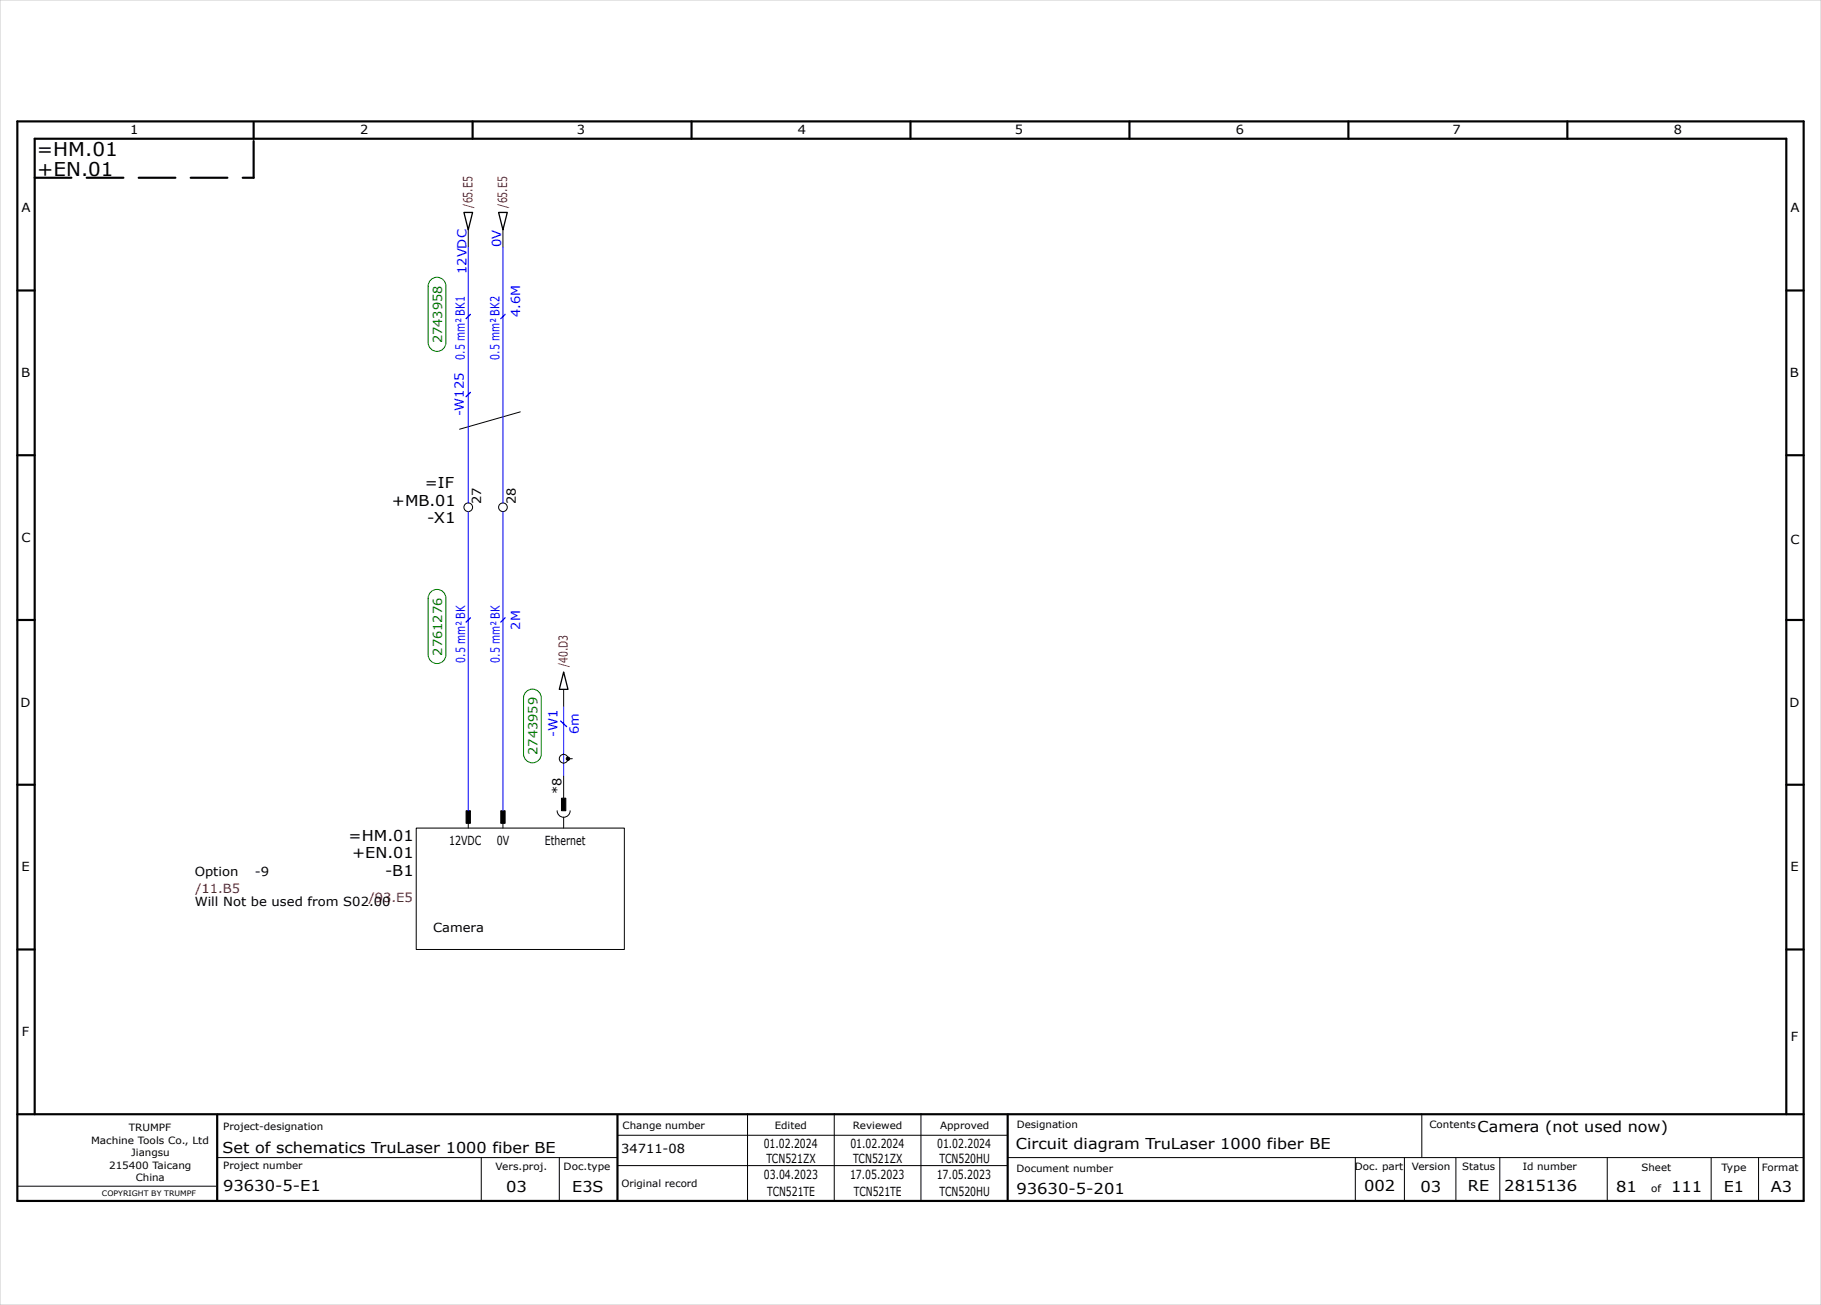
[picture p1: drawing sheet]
<svg xmlns="http://www.w3.org/2000/svg" width="420mm" height="301mm" viewBox="0 0 420 301" stroke-linecap="round" stroke-linejoin="round" font-family="sans-serif">
<g fill="none" stroke="#000" stroke-width=".5">
<path d="M4 28h412v249h-412zM58.5 28.2v3.8M109 28v4M159.5 28v4M210 28v4M260.5 28v4M311 28v4M361.5 28v4M4 67h4M412 67h4M4 105h4M412 105h4"/>
<path d="M4 143h4M412 143h4M4 181h4M412 181h4M4 219h4M412 219h4M4 257h412M8 257v-225h404v225M50.1 257.1v19.8M142.4 257.2v19.8M232.4 257.1v19.7"/>
</g>
<g fill="none" stroke="#000" stroke-width=".23">
<path d="M108 53v4M116 53v4M120 95l-14 4M130 159v4M130 179v5M131 175h1M96 191h48v28h-48zM108 189v2M116 189v2M128.5 187a1.5 1.5 0 0 0 1.5 1.5 1.5 1.5 0 0 0 1.5-1.5M130 188.5v2.5M172.4 256.9v20"/>
<path d="M192.4 256.9v20M212.4 256.9v20M327.9 256.9v10M4.1 273.6h45.7M50.1 267h92.2M111 267v10M129 267v10M142.4 261.9h90M142.4 268.9h90M232.5 267h183.5M312.6 267v10M323.9 267.1v10"/>
<path d="M335.8 267.1v10M345.9 267v10.1M370.7 267v9.8M394.7 267.1v10M405.6 267v10"/>
<circle cx="108" cy="117" r="1"/>
<circle cx="116" cy="117" r="1"/>
</g>
<path d="M8 41h50.5M58.5 41v-8.8" fill="none" stroke="#000" stroke-width=".5" stroke-dasharray="8.5 3.5"/>
<path d="M0 0h420v301h-420z" fill="none" stroke="#c9c9c9" stroke-width=".23"/>
<path d="M107 49h2l-1 4zM115 49h2l-1 4zM130 155l1 4h-2z" fill="none" stroke="#000" stroke-width=".3"/>
<path d="M108 57v59M116 57v59M108 118v69M116 118v69M130 163v16" fill="none" stroke="#00f" stroke-width=".23"/>
<g fill="#000" stroke="#000" stroke-width=".23">
<path d="M107.5 187h1v2.9h-1z" fill-rule="evenodd"/>
<path d="M115.5 187h1v2.9h-1z" fill-rule="evenodd"/>
<path d="M129.5 184.1h1v2.9h-1z" fill-rule="evenodd"/>
<circle cx="131" cy="175" r=".4"/>
</g>
<circle cx="130" cy="175" r="1" fill="none" stroke="#000" stroke-width=".23" stroke-dasharray="8.5 3.5"/>
<g fill="#fff" stroke="#008000" stroke-width=".23">
<path d="M121.4 159.6a2.05 2.05 0 0 1 2.2-.5 2.05 2.05 0 0 1 1.3 1.9v12.9a2.05 2.05 0 0 1-2.1 2.1 2.05 2.05 0 0 1-2.1-2.1v-12.9l.1-.5z" fill-rule="evenodd"/>
<path d="M99.4 136.6a2.05 2.05 0 0 1 2.2-.5 2.05 2.05 0 0 1 1.2 1.9v13a2.05 2.05 0 0 1-2 2 2.05 2.05 0 0 1-2.1-2v-13l.1-.5z" fill-rule="evenodd"/>
<path d="M99.4 64.6a2.05 2.05 0 0 1 2.2-.5 2.05 2.05 0 0 1 1.2 1.9v13a2.05 2.05 0 0 1-2 2.1 2.05 2.05 0 0 1-2.1-2.1v-13l.1-.5z" fill-rule="evenodd"/>
</g>
<path d="M108.5 72.5l-1 1M116.5 72.5l-1 1M108.5 90.5l-1 1M108.5 142.5l-1 1M116.5 142.5l-1 1M129.3 166.3l1.4 1.3" fill="none" stroke="#00f" stroke-width=".3"/>
<g font-size="4.4">
<text x="8.5" y="36">=HM.01</text>
<text x="8.6" y="40.5">+EN.01</text>
</g>
<g font-size="3.5">
<text x="98" y="112.6">=IF</text>
<text x="90.4" y="116.6">+MB.01</text>
<text x="98.5" y="120.6">-X1</text>
<text x="80.4" y="194">=HM.01</text>
<text x="81.2" y="198">+EN.01</text>
<text x="88.8" y="202">-B1</text>
<text x="340.8" y="261">Camera (not used now)</text>
<text x="51.3" y="266">Set of schematics TruLaser 1000 fiber BE</text>
<text x="234.3" y="265">Circuit diagram TruLaser 1000 fiber BE</text>
<text x="51.5" y="274.7">93630-5-E1</text>
<text x="116.8" y="274.9">03</text>
<text x="132" y="274.9">E3S</text>
<text x="234.4" y="275.3">93630-5-201</text>
<text x="314.6" y="274.8">002</text>
<text x="327.6" y="274.9">03</text>
<text x="338.6" y="274.8">RE</text>
<text x="346.9" y="274.7">2815136</text>
<text x="372.8" y="275">81</text>
<text x="385.4" y="275">111</text>
<text x="397.6" y="275">E1</text>
<text x="408.4" y="275">A3</text>
</g>
<g font-size="2.9">
<text x="30" y="31">1</text>
<text x="83" y="31">2</text>
<text x="133.1" y="31">3</text>
<text x="184.1" y="31">4</text>
<text x="234.1" y="31">5</text>
<text x="285" y="31">6</text>
<text x="335" y="31">7</text>
<text x="386" y="31">8</text>
<text x="5" y="49">A</text>
<text x="413" y="49">A</text>
<text x="4.8" y="87">B</text>
<text x="412.8" y="87">B</text>
<text x="111" y="116.2" transform="rotate(-90 111 116.2)">27</text>
<text x="119" y="116.2" transform="rotate(-90 119 116.2)">28</text>
<text x="5" y="125">C</text>
<text x="413" y="125.5">C</text>
<text x="4.8" y="163">D</text>
<text x="412.7" y="163">D</text>
<text x="129.5" y="183.1" transform="rotate(-90 129.5 183.1)">*8</text>
<text x="103.6" y="194.9">12VDC</text>
<text x="114.6" y="194.8">0V</text>
<text x="125.7" y="195">Ethernet</text>
<text x="5" y="201">E</text>
<text x="44.9" y="202">Option</text>
<text x="58.8" y="202">-9</text>
<text x="413" y="201">E</text>
<text x="44.9" y="209">Will Not be used from S02.00</text>
<text x="99.9" y="215">Camera</text>
<text x="5.1" y="239">F</text>
<text x="413" y="240">F</text>
<text x="143.3" y="266">34711-08</text>
<text x="176.1" y="264.9">01.02.2024</text>
<text x="176.8" y="268.4">TCN521ZX</text>
<text x="196.1" y="264.9">01.02.2024</text>
<text x="196.8" y="268.4">TCN521ZX</text>
<text x="216.1" y="264.9">01.02.2024</text>
<text x="216.7" y="268.4">TCN520HU</text>
<text x="176.2" y="271.9">03.04.2023</text>
<text x="176.9" y="275.9">TCN521TE</text>
<text x="196" y="271.9">17.05.2023</text>
<text x="196.9" y="275.9">TCN521TE</text>
<text x="216" y="271.9">17.05.2023</text>
<text x="216.7" y="275.9">TCN520HU</text>
</g>
<g font-size="2.9" fill="#b60000">
<text x="109" y="47.9" transform="rotate(-90 109 47.9)">/65.E5</text>
<text x="117" y="47.9" transform="rotate(-90 117 47.9)">/65.E5</text>
<text x="131" y="153.9" transform="rotate(-90 131 153.9)">/40.D3</text>
<text x="45.1" y="206">/11.B5</text>
<text x="85.1" y="208">/93.E5</text>
</g>
<g font-size="2.9" fill="#00f">
<text x="115.6" y="57" transform="rotate(-90 115.6 57)">0V</text>
<text x="107.6" y="63.2" transform="rotate(-90 107.6 63.2)">12VDC</text>
<text x="120" y="73.1" transform="rotate(-90 120 73.1)">4.6M</text>
<text x="107.2" y="82.9" transform="rotate(-90 107.2 82.9)">0.5 mm² BK1</text>
<text x="115.2" y="82.9" transform="rotate(-90 115.2 82.9)">0.5 mm² BK2</text>
<text x="107" y="96" transform="rotate(-90 107 96)">-W125</text>
<text x="120" y="145.2" transform="rotate(-90 120 145.2)">2M</text>
<text x="107.3" y="152.8" transform="rotate(-90 107.3 152.8)">0.5 mm² BK</text>
<text x="115.3" y="152.8" transform="rotate(-90 115.3 152.8)">0.5 mm² BK</text>
<text x="128.6" y="170" transform="rotate(-90 128.6 170)">-W1</text>
<text x="133.5" y="169.3" transform="rotate(-90 133.5 169.3)">6m</text>
</g>
<g font-size="2.9" fill="#008000">
<text x="102" y="79.2" transform="rotate(-90 102 79.2)">2743958</text>
<text x="102" y="151.2" transform="rotate(-90 102 151.2)">2761276</text>
<text x="124" y="174.1" transform="rotate(-90 124 174.1)">2743959</text>
</g>
<g font-size="2.3">
<text x="21" y="263.8">Machine Tools Co., Ltd</text>
<text x="29.7" y="260.8">TRUMPF</text>
<text x="51.5" y="260.7">Project-designation</text>
<text x="143.6" y="260.4">Change number</text>
<text x="178.7" y="260.4">Edited</text>
<text x="196.7" y="260.4">Reviewed</text>
<text x="216.8" y="260.4">Approved</text>
<text x="234.5" y="260.2">Designation</text>
<text x="329.7" y="260.1">Contents</text>
<text x="25.2" y="269.6">215400 Taicang</text>
<text x="30.3" y="266.7">Jiangsu</text>
<text x="51.5" y="269.7">Project number</text>
<text x="114.3" y="269.9">Vers.proj.</text>
<text x="130" y="269.9">Doc.type</text>
<text x="312.5" y="269.8">Doc. part</text>
<text x="325.6" y="269.9">Version</text>
<text x="337.3" y="269.8">Status</text>
<text x="351.2" y="269.8">Id number</text>
<text x="406.4" y="270">Format</text>
<text x="31.3" y="272.5">China</text>
<text x="143.3" y="273.9">Original record</text>
<text x="234.4" y="270.3">Document number</text>
<text x="378.6" y="270">Sheet</text>
<text x="380.8" y="275">of</text>
<text x="397" y="270">Type</text>
</g>
<text font-size="1.7" x="23.5" y="275.8">COPYRIGHT BY TRUMPF</text>
</svg>
